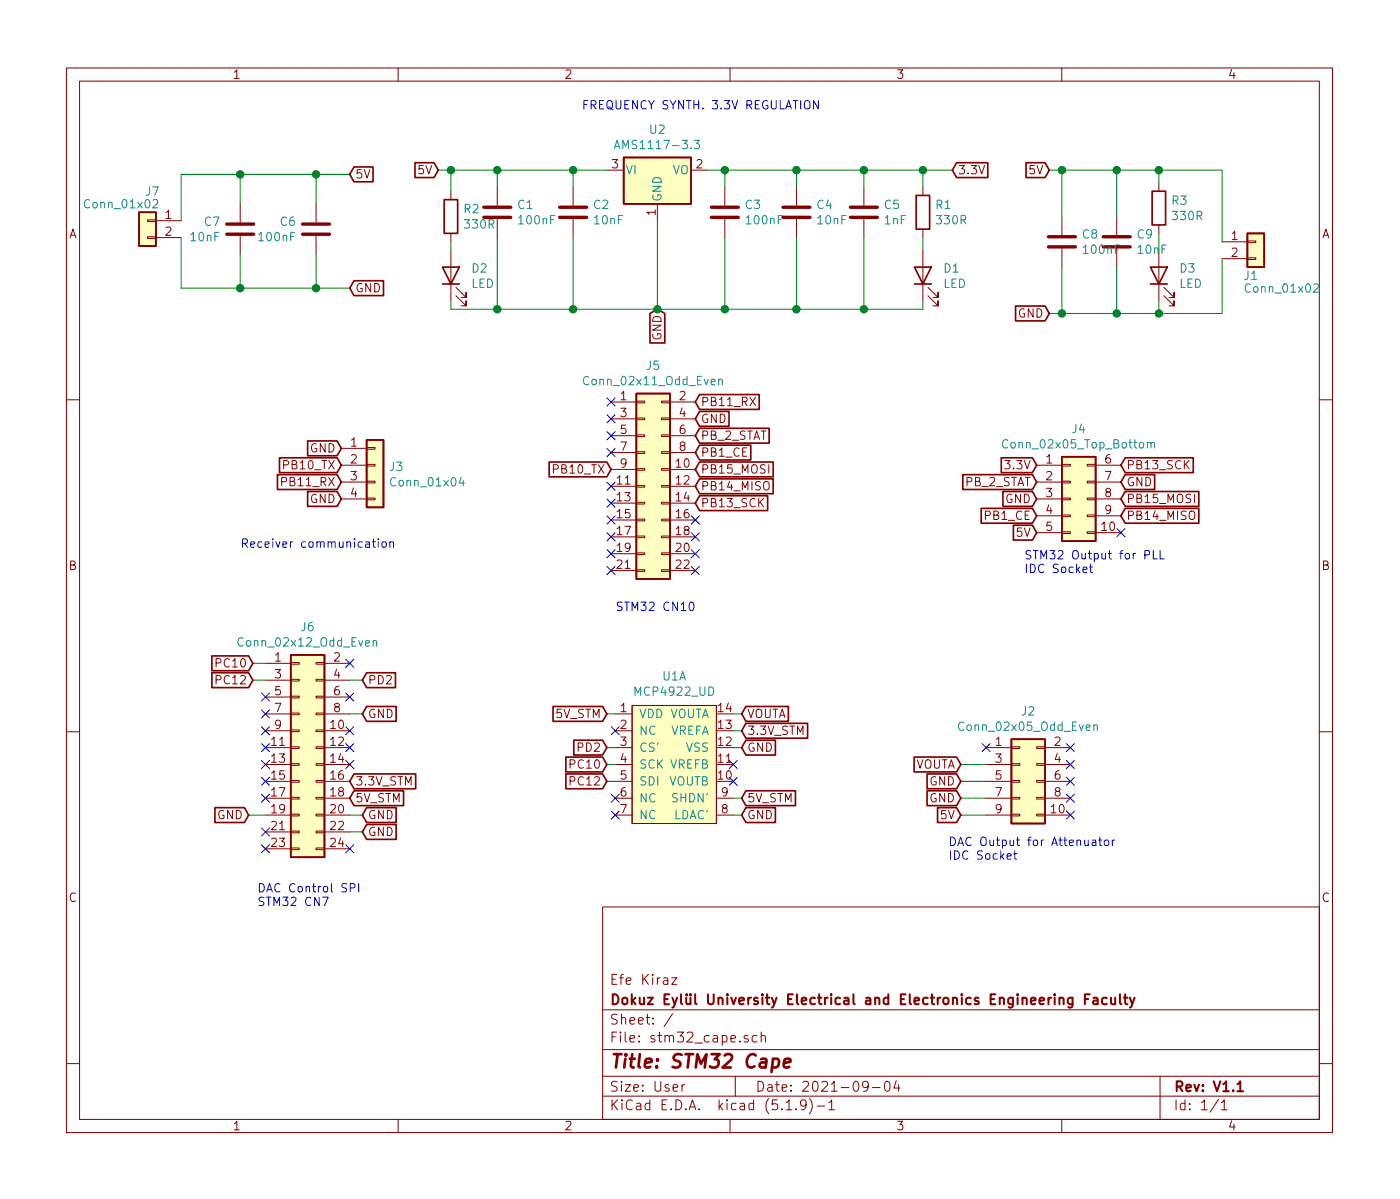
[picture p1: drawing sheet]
EESchema Schematic File Version 4
EELAYER 30 0
EELAYER END
$Descr User 8299 7102
encoding utf-8
Sheet 1 1
Title "STM32 Cape"
Date "2021-09-04"
Rev "V1.1"
Comp "Dokuz Eylül University Electrical and Electronics Engineering Faculty"
Comment1 "Efe Kiraz"
Comment2 ""
Comment3 ""
Comment4 ""
$EndDescr
$Comp
L Regulator_Linear:AMS1117-3.3 U2
U 1 1
P 3900 1000
F 0 "U2" H 3900 1242 50  0000 C CNN
F 1 "AMS1117-3.3" H 3900 1151 50  0000 C CNN
F 2 "Package_TO_SOT_SMD:SOT-223-3_TabPin2" H 3900 1200 50  0001 C CNN
F 3 "http://www.advanced-monolithic.com/pdf/ds1117.pdf" H 4000 750 50  0001 C CNN
	1    3900 1000
	1    0    0    -1  
$EndComp
Text GLabel 3900 1825 3    50   Input ~ 0
GND
Text GLabel 2600 1000 0    50   Input ~ 0
5V
Text GLabel 5650 1000 2    50   Input ~ 0
3.3V
Text Notes 3450 650  0    50   ~ 0
FREQUENCY SYNTH. 3.3V REGULATION\n
$Comp
L Connector_Generic:Conn_01x02 J7
U 1 1
P 875 1300
F 0 "J7" H 800 1475 50  0000 L CNN
F 1 "Conn_01x02" H 800 1400 50  0000 L CNN
F 2 "Connector_JST:JST_XH_B2B-XH-A_1x02_P2.50mm_Vertical" H 875 1300 50  0001 C CNN
F 3 "~" H 875 1300 50  0001 C CNN
	1    875  1300
	-1   0    0    -1  
$EndComp
$Comp
L Connector_Generic:Conn_01x02 J1
U 1 1
P 7450 1425
F 0 "J1" H 7375 1225 50  0000 L CNN
F 1 "Conn_01x02" H 7375 1150 50  0000 L CNN
F 2 "Connector_JST:JST_XH_B2B-XH-A_1x02_P2.50mm_Vertical" H 7450 1425 50  0001 C CNN
F 3 "~" H 7450 1425 50  0001 C CNN
	1    7450 1425
	1    0    0    -1  
$EndComp
Text GLabel 2075 1025 2    50   Input ~ 0
5V
Text GLabel 2075 1700 2    50   Input ~ 0
GND
Text GLabel 6225 1000 0    50   Input ~ 0
5V
Text GLabel 6225 1850 0    50   Input ~ 0
GND
$Comp
L Device:C C1
U 1 1
P 2950 1250
F 0 "C1" H 3065 1296 50  0000 L CNN
F 1 "100nF" H 3065 1205 50  0000 L CNN
F 2 "Capacitor_SMD:C_0603_1608Metric_Pad1.08x0.95mm_HandSolder" H 2988 1100 50  0001 C CNN
F 3 "~" H 2950 1250 50  0001 C CNN
	1    2950 1250
	1    0    0    -1  
$EndComp
$Comp
L Device:C C2
U 1 1
P 3400 1250
F 0 "C2" H 3515 1296 50  0000 L CNN
F 1 "10nF" H 3515 1205 50  0000 L CNN
F 2 "Capacitor_SMD:C_0603_1608Metric_Pad1.08x0.95mm_HandSolder" H 3438 1100 50  0001 C CNN
F 3 "~" H 3400 1250 50  0001 C CNN
	1    3400 1250
	1    0    0    -1  
$EndComp
$Comp
L Device:C C3
U 1 1
P 4300 1250
F 0 "C3" H 4415 1296 50  0000 L CNN
F 1 "100nF" H 4415 1205 50  0000 L CNN
F 2 "Capacitor_SMD:C_0603_1608Metric_Pad1.08x0.95mm_HandSolder" H 4338 1100 50  0001 C CNN
F 3 "~" H 4300 1250 50  0001 C CNN
	1    4300 1250
	1    0    0    -1  
$EndComp
$Comp
L Device:C C4
U 1 1
P 4725 1250
F 0 "C4" H 4840 1296 50  0000 L CNN
F 1 "10nF" H 4840 1205 50  0000 L CNN
F 2 "Capacitor_SMD:C_0603_1608Metric_Pad1.08x0.95mm_HandSolder" H 4763 1100 50  0001 C CNN
F 3 "~" H 4725 1250 50  0001 C CNN
	1    4725 1250
	1    0    0    -1  
$EndComp
$Comp
L Device:C C5
U 1 1
P 5125 1250
F 0 "C5" H 5240 1296 50  0000 L CNN
F 1 "1nF" H 5240 1205 50  0000 L CNN
F 2 "Capacitor_SMD:C_0603_1608Metric_Pad1.08x0.95mm_HandSolder" H 5163 1100 50  0001 C CNN
F 3 "~" H 5125 1250 50  0001 C CNN
	1    5125 1250
	1    0    0    -1  
$EndComp
$Comp
L Device:R R1
U 1 1
P 5475 1250
F 0 "R1" H 5545 1296 50  0000 L CNN
F 1 "330R" H 5545 1205 50  0000 L CNN
F 2 "Resistor_SMD:R_0603_1608Metric_Pad0.98x0.95mm_HandSolder" V 5405 1250 50  0001 C CNN
F 3 "~" H 5475 1250 50  0001 C CNN
	1    5475 1250
	1    0    0    -1  
$EndComp
$Comp
L Device:LED D1
U 1 1
P 5475 1625
F 0 "D1" V 5514 1507 50  0000 R CNN
F 1 "LED" V 5423 1507 50  0000 R CNN
F 2 "Diode_SMD:D_0805_2012Metric" H 5475 1625 50  0001 C CNN
F 3 "~" H 5475 1625 50  0001 C CNN
	1    5475 1625
	0    -1   -1   0   
$EndComp
Wire Wire Line
	3600 1000 3400 1000
Wire Wire Line
	2950 1100 2950 1000
Connection ~ 2950 1000
Wire Wire Line
	3400 1100 3400 1000
Connection ~ 3400 1000
Wire Wire Line
	3400 1000 2950 1000
Wire Wire Line
	4200 1000 4300 1000
Wire Wire Line
	4300 1100 4300 1000
Connection ~ 4300 1000
Wire Wire Line
	4300 1000 4725 1000
Wire Wire Line
	4725 1100 4725 1000
Connection ~ 4725 1000
Wire Wire Line
	4725 1000 5125 1000
Wire Wire Line
	5125 1100 5125 1000
Connection ~ 5125 1000
Wire Wire Line
	5125 1000 5475 1000
Wire Wire Line
	5475 1100 5475 1000
Connection ~ 5475 1000
Wire Wire Line
	5475 1000 5650 1000
Wire Wire Line
	5475 1400 5475 1475
Wire Wire Line
	2950 1400 2950 1825
Wire Wire Line
	5475 1825 5475 1775
Wire Wire Line
	5125 1400 5125 1825
Connection ~ 5125 1825
Wire Wire Line
	5125 1825 5475 1825
Wire Wire Line
	4725 1400 4725 1825
Wire Wire Line
	2950 1825 3400 1825
Connection ~ 4725 1825
Wire Wire Line
	4725 1825 5125 1825
Wire Wire Line
	4300 1400 4300 1825
Connection ~ 4300 1825
Wire Wire Line
	4300 1825 4725 1825
Wire Wire Line
	3400 1400 3400 1825
Connection ~ 3400 1825
Wire Wire Line
	3400 1825 3900 1825
Wire Wire Line
	3900 1300 3900 1825
Connection ~ 3900 1825
Wire Wire Line
	3900 1825 4300 1825
$Comp
L Device:R R2
U 1 1
P 2675 1275
F 0 "R2" H 2745 1321 50  0000 L CNN
F 1 "330R" H 2745 1230 50  0000 L CNN
F 2 "Resistor_SMD:R_0603_1608Metric_Pad0.98x0.95mm_HandSolder" V 2605 1275 50  0001 C CNN
F 3 "~" H 2675 1275 50  0001 C CNN
	1    2675 1275
	1    0    0    -1  
$EndComp
$Comp
L Device:LED D2
U 1 1
P 2675 1625
F 0 "D2" V 2714 1507 50  0000 R CNN
F 1 "LED" V 2623 1507 50  0000 R CNN
F 2 "LED_SMD:LED_0805_2012Metric_Pad1.15x1.40mm_HandSolder" H 2675 1625 50  0001 C CNN
F 3 "~" H 2675 1625 50  0001 C CNN
	1    2675 1625
	0    -1   -1   0   
$EndComp
Wire Wire Line
	2675 1425 2675 1475
Wire Wire Line
	2675 1775 2675 1825
Wire Wire Line
	2675 1825 2950 1825
Wire Wire Line
	2600 1000 2675 1000
Wire Wire Line
	2675 1125 2675 1000
Connection ~ 2675 1000
Wire Wire Line
	2675 1000 2950 1000
$Comp
L Device:R R3
U 1 1
P 6875 1225
F 0 "R3" H 6945 1271 50  0000 L CNN
F 1 "330R" H 6945 1180 50  0000 L CNN
F 2 "Resistor_SMD:R_0603_1608Metric_Pad0.98x0.95mm_HandSolder" V 6805 1225 50  0001 C CNN
F 3 "~" H 6875 1225 50  0001 C CNN
	1    6875 1225
	1    0    0    -1  
$EndComp
$Comp
L Device:LED D3
U 1 1
P 6875 1625
F 0 "D3" V 6914 1507 50  0000 R CNN
F 1 "LED" V 6823 1507 50  0000 R CNN
F 2 "LED_SMD:LED_0805_2012Metric_Pad1.15x1.40mm_HandSolder" H 6875 1625 50  0001 C CNN
F 3 "~" H 6875 1625 50  0001 C CNN
	1    6875 1625
	0    -1   -1   0   
$EndComp
Wire Wire Line
	7250 1000 7250 1425
Wire Wire Line
	7250 1850 7250 1525
Wire Wire Line
	6875 1775 6875 1850
Connection ~ 6875 1850
Wire Wire Line
	6875 1850 7250 1850
Wire Wire Line
	6875 1475 6875 1375
Wire Wire Line
	6875 1000 6875 1075
Connection ~ 6875 1000
Wire Wire Line
	6875 1000 7250 1000
$Comp
L Device:C C6
U 1 1
P 1875 1350
F 0 "C6" H 1990 1396 50  0000 L CNN
F 1 "100nF" H 1990 1305 50  0000 L CNN
F 2 "LED_SMD:LED_0603_1608Metric_Pad1.05x0.95mm_HandSolder" H 1913 1200 50  0001 C CNN
F 3 "~" H 1875 1350 50  0001 C CNN
	1    1875 1350
	-1   0    0    -1  
$EndComp
$Comp
L Device:C C7
U 1 1
P 1425 1350
F 0 "C7" H 1540 1396 50  0000 L CNN
F 1 "10nF" H 1540 1305 50  0000 L CNN
F 2 "Capacitor_SMD:C_0603_1608Metric_Pad1.08x0.95mm_HandSolder" H 1463 1200 50  0001 C CNN
F 3 "~" H 1425 1350 50  0001 C CNN
	1    1425 1350
	-1   0    0    -1  
$EndComp
Wire Wire Line
	1075 1025 1075 1300
Wire Wire Line
	1075 1700 1075 1400
Wire Wire Line
	1425 1500 1425 1700
Connection ~ 1425 1700
Wire Wire Line
	1425 1700 1075 1700
Wire Wire Line
	1425 1200 1425 1025
Connection ~ 1425 1025
Wire Wire Line
	1425 1025 1075 1025
Wire Wire Line
	2075 1025 1875 1025
Wire Wire Line
	2075 1700 1875 1700
Wire Wire Line
	1875 1200 1875 1025
Connection ~ 1875 1025
Wire Wire Line
	1875 1025 1425 1025
Wire Wire Line
	1875 1500 1875 1700
Connection ~ 1875 1700
Wire Wire Line
	1875 1700 1425 1700
$Comp
L Device:C C9
U 1 1
P 6625 1425
F 0 "C9" H 6740 1471 50  0000 L CNN
F 1 "10nF" H 6740 1380 50  0000 L CNN
F 2 "Capacitor_SMD:C_0603_1608Metric_Pad1.08x0.95mm_HandSolder" H 6663 1275 50  0001 C CNN
F 3 "~" H 6625 1425 50  0001 C CNN
	1    6625 1425
	1    0    0    -1  
$EndComp
$Comp
L Device:C C8
U 1 1
P 6300 1425
F 0 "C8" H 6415 1471 50  0000 L CNN
F 1 "100nF" H 6415 1380 50  0000 L CNN
F 2 "Capacitor_SMD:C_0603_1608Metric_Pad1.08x0.95mm_HandSolder" H 6338 1275 50  0001 C CNN
F 3 "~" H 6300 1425 50  0001 C CNN
	1    6300 1425
	1    0    0    -1  
$EndComp
Wire Wire Line
	6225 1000 6300 1000
Wire Wire Line
	6225 1850 6300 1850
Wire Wire Line
	6625 1575 6625 1850
Connection ~ 6625 1850
Wire Wire Line
	6625 1850 6875 1850
Wire Wire Line
	6625 1275 6625 1000
Connection ~ 6625 1000
Wire Wire Line
	6625 1000 6875 1000
Wire Wire Line
	6300 1275 6300 1000
Connection ~ 6300 1000
Wire Wire Line
	6300 1000 6625 1000
Wire Wire Line
	6300 1575 6300 1850
Connection ~ 6300 1850
Wire Wire Line
	6300 1850 6625 1850
Connection ~ 2950 1825
$Comp
L Connector_Generic:Conn_02x11_Odd_Even J5
U 1 1
P 3825 2875
F 0 "J5" H 3875 3592 50  0000 C CNN
F 1 "Conn_02x11_Odd_Even" H 3875 3501 50  0000 C CNN
F 2 "Connector_PinHeader_2.54mm:PinHeader_2x11_P2.54mm_Vertical" H 3825 2875 50  0001 C CNN
F 3 "~" H 3825 2875 50  0001 C CNN
	1    3825 2875
	1    0    0    -1  
$EndComp
Text GLabel 4125 2375 2    50   Input ~ 0
PB11_RX
Text GLabel 4125 2475 2    50   Input ~ 0
GND
NoConn ~ 4125 3275
NoConn ~ 4125 3175
NoConn ~ 4125 3075
Text GLabel 4125 2975 2    50   Input ~ 0
PB13_SCK
Text GLabel 4125 2875 2    50   Input ~ 0
PB14_MISO
Text GLabel 4125 2775 2    50   Input ~ 0
PB15_MOSI
Text GLabel 4125 2675 2    50   Input ~ 0
PB1_CE
Text GLabel 3625 2775 0    50   Input ~ 0
PB10_TX
NoConn ~ 3625 2375
NoConn ~ 3625 2475
NoConn ~ 3625 2575
NoConn ~ 3625 2675
NoConn ~ 3625 2875
NoConn ~ 3625 2975
NoConn ~ 3625 3075
NoConn ~ 3625 3175
NoConn ~ 3625 3275
NoConn ~ 3625 3375
Text GLabel 2025 2750 0    50   Input ~ 0
PB10_TX
Text GLabel 2025 2850 0    50   Input ~ 0
PB11_RX
Text GLabel 2025 2950 0    50   Input ~ 0
GND
Text GLabel 6150 3050 0    50   Input ~ 0
PB1_CE
Text GLabel 6650 2950 2    50   Input ~ 0
PB15_MOSI
Text GLabel 6650 3050 2    50   Input ~ 0
PB14_MISO
Text GLabel 6650 2750 2    50   Input ~ 0
PB13_SCK
Text Notes 1425 3250 0    50   ~ 0
Receiver communication
Text Notes 6075 3400 0    50   ~ 0
STM32 Output for PLL\nIDC Socket
Text Notes 3650 3625 0    50   ~ 0
STM32 CN10\n
$Comp
L Connector_Generic:Conn_01x04 J3
U 1 1
P 2225 2750
F 0 "J3" H 2305 2742 50  0000 L CNN
F 1 "Conn_01x04" H 2305 2651 50  0000 L CNN
F 2 "Connector_JST:JST_XH_B4B-XH-AM_1x04_P2.50mm_Vertical" H 2225 2750 50  0001 C CNN
F 3 "~" H 2225 2750 50  0001 C CNN
	1    2225 2750
	1    0    0    -1  
$EndComp
Text GLabel 2025 2650 0    50   Input ~ 0
GND
Text GLabel 6150 2750 0    50   Input ~ 0
3.3V
Text GLabel 6150 2950 0    50   Input ~ 0
GND
Text GLabel 6150 3150 0    50   Input ~ 0
5V
Text GLabel 6650 2850 2    50   Input ~ 0
GND
Text GLabel 4125 2575 2    50   Input ~ 0
PB_2_STAT
NoConn ~ 4125 3375
Text GLabel 6150 2850 0    50   Input ~ 0
PB_2_STAT
$Comp
L Connector_Generic:Conn_02x05_Top_Bottom J4
U 1 1
P 6350 2950
F 0 "J4" H 6400 3367 50  0000 C CNN
F 1 "Conn_02x05_Top_Bottom" H 6400 3276 50  0000 C CNN
F 2 "Connector_IDC:IDC-Header_2x05_P2.54mm_Vertical" H 6350 2950 50  0001 C CNN
F 3 "~" H 6350 2950 50  0001 C CNN
	1    6350 2950
	1    0    0    -1  
$EndComp
NoConn ~ 6650 3150
Text GLabel 3600 4425 0    50   Input ~ 0
PD2
Text GLabel 3600 4525 0    50   Input ~ 0
PC10
Text GLabel 3600 4625 0    50   Input ~ 0
PC12
Text GLabel 4400 4225 2    50   Input ~ 0
VOUTA
Text GLabel 5700 4725 0    50   Input ~ 0
GND
Text GLabel 4400 4325 2    50   Input ~ 0
3.3V_STM
Text GLabel 4400 4425 2    50   Input ~ 0
GND
Text GLabel 4400 4825 2    50   Input ~ 0
GND
Text GLabel 4400 4725 2    50   Input ~ 0
5V_STM
Text GLabel 3600 4225 0    50   Input ~ 0
5V_STM
Text GLabel 1500 4025 0    50   Input ~ 0
PC12
Text GLabel 1500 3925 0    50   Input ~ 0
PC10
Text GLabel 2150 4025 2    50   Input ~ 0
PD2
Text Notes 1525 5375 0    50   ~ 0
DAC Control SPI \nSTM32 CN7\n
Text Notes 5625 5100 0    50   ~ 0
DAC Output for Attenuator \nIDC Socket\n
$Comp
L Analog_DAC:MCP4922_UD U1
U 1 1
P 4000 4475
F 0 "U1" H 4000 4950 50  0000 C CNN
F 1 "MCP4922_UD" H 4000 4859 50  0000 C CNN
F 2 "Package_SO:SOIC-14_3.9x8.7mm_P1.27mm" H 4000 4475 50  0001 C CNN
F 3 "" H 4000 4475 50  0001 C CNN
	1    4000 4475
	1    0    0    -1  
$EndComp
Wire Wire Line
	3600 4225 3650 4225
Wire Wire Line
	3600 4425 3650 4425
Wire Wire Line
	3600 4525 3650 4525
Wire Wire Line
	3600 4625 3650 4625
Wire Wire Line
	4350 4225 4400 4225
Wire Wire Line
	4350 4325 4400 4325
Wire Wire Line
	4350 4425 4400 4425
Wire Wire Line
	4350 4825 4400 4825
Wire Wire Line
	4350 4725 4400 4725
NoConn ~ 3650 4325
NoConn ~ 3650 4725
NoConn ~ 3650 4825
NoConn ~ 4350 4625
NoConn ~ 4350 4525
Wire Wire Line
	5700 4625 5850 4625
Text GLabel 5700 4625 0    50   Input ~ 0
GND
Wire Wire Line
	1500 3925 1575 3925
Wire Wire Line
	1575 4025 1500 4025
Wire Wire Line
	2150 4025 2075 4025
NoConn ~ 2075 3925
NoConn ~ 2075 4125
$Comp
L Connector_Generic:Conn_02x12_Odd_Even J6
U 1 1
P 1775 4425
F 0 "J6" H 1825 5142 50  0000 C CNN
F 1 "Conn_02x12_Odd_Even" H 1825 5051 50  0000 C CNN
F 2 "Connector_PinHeader_2.54mm:PinHeader_2x12_P2.54mm_Vertical" H 1775 4425 50  0001 C CNN
F 3 "~" H 1775 4425 50  0001 C CNN
	1    1775 4425
	1    0    0    -1  
$EndComp
NoConn ~ 1575 4125
NoConn ~ 1575 4225
NoConn ~ 1575 4325
NoConn ~ 1575 4425
NoConn ~ 1575 4625
NoConn ~ 1575 4725
Text GLabel 1475 4825 0    50   Input ~ 0
GND
Wire Wire Line
	1475 4825 1575 4825
Text GLabel 2150 4825 2    50   Input ~ 0
GND
Text GLabel 2150 4925 2    50   Input ~ 0
GND
NoConn ~ 2075 5025
NoConn ~ 1575 5025
NoConn ~ 1575 4925
Wire Wire Line
	2075 4825 2150 4825
Wire Wire Line
	2075 4925 2150 4925
Text GLabel 2150 4225 2    50   Input ~ 0
GND
NoConn ~ 2075 4325
NoConn ~ 2075 4425
NoConn ~ 2075 4525
Text GLabel 2075 4625 2    50   Input ~ 0
3.3V_STM
Text GLabel 2075 4725 2    50   Input ~ 0
5V_STM
Wire Wire Line
	2075 4225 2150 4225
Wire Wire Line
	5700 4525 5850 4525
Text GLabel 5700 4825 0    50   Input ~ 0
5V
NoConn ~ 6350 4625
NoConn ~ 6350 4725
NoConn ~ 6350 4825
Wire Wire Line
	5700 4725 5850 4725
$Comp
L Connector_Generic:Conn_02x05_Odd_Even J2
U 1 1
P 6050 4625
F 0 "J2" H 6100 5042 50  0000 C CNN
F 1 "Conn_02x05_Odd_Even" H 6100 4951 50  0000 C CNN
F 2 "Connector_IDC:IDC-Header_2x05_P2.54mm_Vertical" H 6050 4625 50  0001 C CNN
F 3 "~" H 6050 4625 50  0001 C CNN
	1    6050 4625
	1    0    0    -1  
$EndComp
Wire Wire Line
	5700 4825 5850 4825
NoConn ~ 6350 4525
NoConn ~ 6350 4425
NoConn ~ 1575 4525
Text GLabel 5700 4525 0    50   Input ~ 0
VOUTA
NoConn ~ 5850 4425
$EndSCHEMATC
